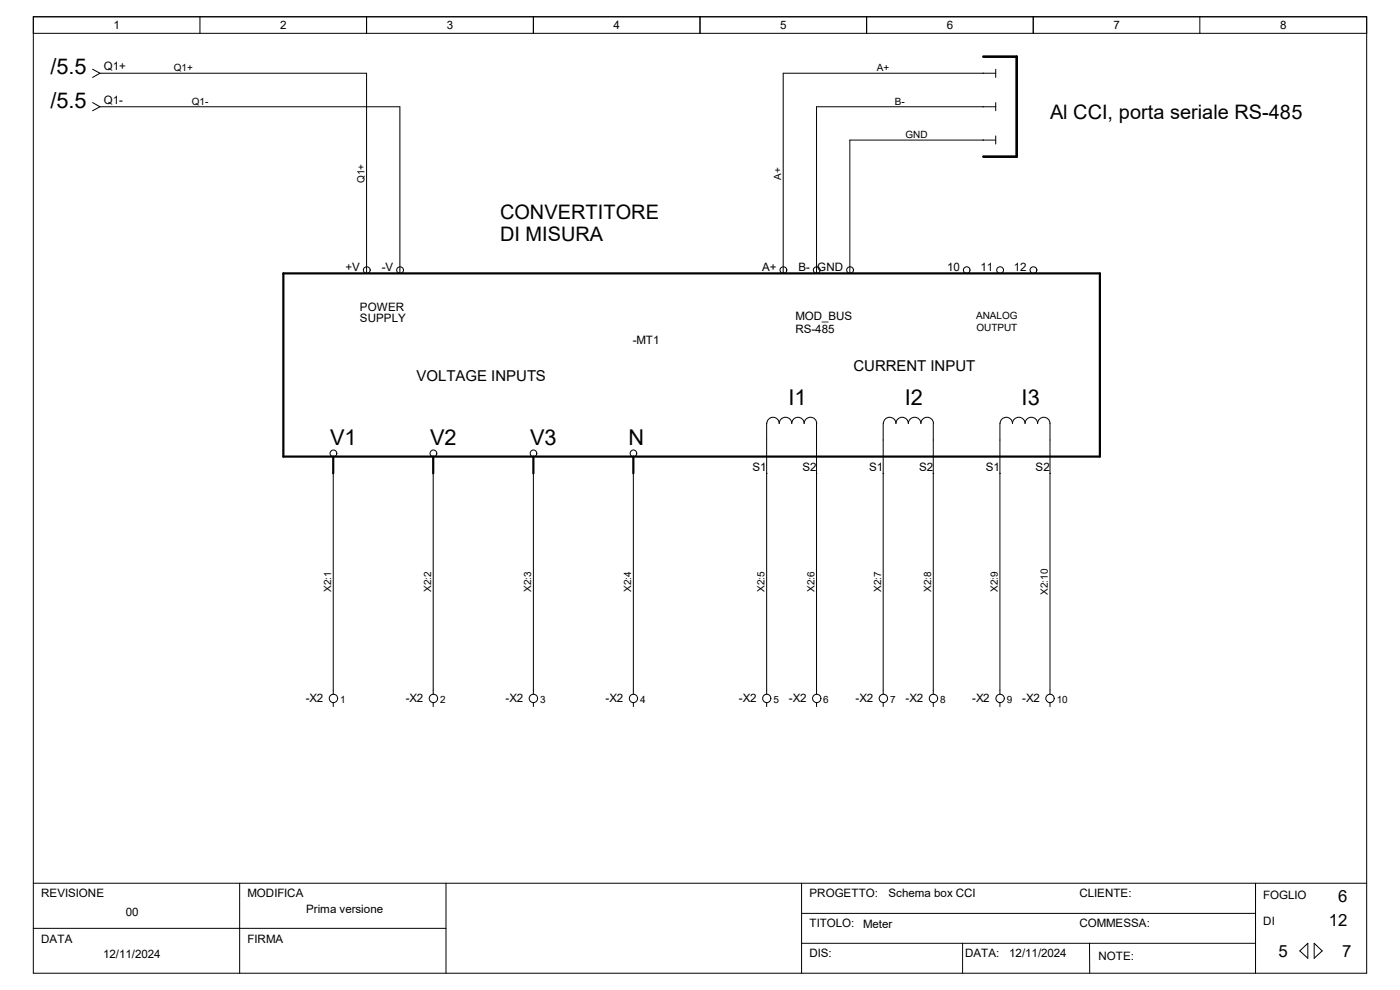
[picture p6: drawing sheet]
<svg xmlns="http://www.w3.org/2000/svg" width="297mm" height="210mm" viewBox="0 0 297 210" stroke-linecap="round" stroke-linejoin="round" font-family="sans-serif">
<path d="M95.1 187.7h74.3v18.5h-74.3z" fill="none" stroke="#fff" stroke-width=".21"/>
<g fill="none" stroke="#000" stroke-width=".21">
<path d="M7.1 3.6h282.8v202.9h-282.8zM7.1 7.1h282.8M19.6 14.7l1.6 .8M21.2 15.5h56.6l.1 42.5M21.2 15.5l-1.6 .9M42.4 3.6v3.5M77.8 3.6v3.5M113.2 3.6v3.5M148.5 3.6v3.5M183.9 3.6v3.5M211.2 15.5h-45v42.5M211.2 14.7v1.7"/>
<path d="M219.2 3.6v3.5M254.6 3.6v3.5M19.6 21.8l1.6 .8M21.2 22.6h63.6l.1 35.4M21.2 22.6l-1.6 .9M211.2 22.6h-38l.1 35.4M211.2 21.8v1.7M211.2 28.8v1.8M211.2 29.7h-30.9l.1 28.3M205.1 58h.1M212.1 58h.1M219.2 58h.1"/>
<path d="M162.6 89.8v57.5M162.7 89.8a1.31 1.31 0 0 1 1.3-1.3 1.31 1.31 0 0 1 1.3 1.3 1.33 1.33 0 0 1 1.3-1.3 1.33 1.33 0 0 1 1.4 1.3 1.31 1.31 0 0 1 1.3-1.3 1.31 1.31 0 0 1 1.3 1.3 1.33 1.33 0 0 1 1.3-1.3 1.33 1.33 0 0 1 1.4 1.3M173.2 89.8v57.5M187.4 89.8v57.5M187.4 89.8a1.33 1.33 0 0 1 1.3-1.3 1.33 1.33 0 0 1 1.4 1.3 1.31 1.31 0 0 1 1.3-1.3 1.31 1.31 0 0 1 1.3 1.3 1.33 1.33 0 0 1 1.3-1.3 1.33 1.33 0 0 1 1.4 1.3 1.33 1.33 0 0 1 1.3-1.3 1.33 1.33 0 0 1 1.3 1.3M198 89.8v57.5M212.1 89.8v57.5M212.2 89.8a1.31 1.31 0 0 1 1.3-1.3 1.31 1.31 0 0 1 1.3 1.3 1.33 1.33 0 0 1 1.3-1.3 1.33 1.33 0 0 1 1.4 1.3 1.33 1.33 0 0 1 1.3-1.3 1.33 1.33 0 0 1 1.3 1.3 1.31 1.31 0 0 1 1.3-1.3 1.31 1.31 0 0 1 1.4 1.3M222.8 89.8v57.5M70.7 100.3v47M91.9 100.3v47M113.2 100.3v47"/>
<path d="M134.4 100.3v47M162.6 100.4h.1M173.2 100.4h.1M187.4 100.4h.1M198 100.4h.1M212.1 100.4h.1M222.8 100.4h.1M70.7 149v.9M91.9 149v.9M113.2 149v.9M134.4 149v.9M162.6 149v.9"/>
<path d="M173.2 149v.9M187.4 149v.9M198 149v.9M212.1 149v.9M222.8 149v.9M7.1 187.4h282.8M7.1 196.9h87.5M50.8 187.4v19.1M94.6 187.4v19.1M170.1 193.8h96.3M170.1 187.4v19.1M266.4 187.4v19.1"/>
<path d="M170.1 200.1h96.3M204.2 200.1v6.4M231.1 200.1l.1 6.4M275.8 201.7l1.7-1.6v3.2zM278.8 200.1l1.7 1.6-1.7 1.6z"/>
<circle cx="77.8" cy="57.3" r=".71"/>
<circle cx="84.9" cy="57.3" r=".71"/>
<circle cx="166.2" cy="57.3" r=".71"/>
<circle cx="173.3" cy="57.3" r=".71"/>
<circle cx="180.3" cy="57.3" r=".71"/>
<circle cx="205.1" cy="57.3" r=".7"/>
<circle cx="212.2" cy="57.3" r=".71"/>
<circle cx="219.3" cy="57.3" r=".71"/>
<circle cx="70.7" cy="96.2" r=".72"/>
<circle cx="92" cy="96.2" r=".72"/>
<circle cx="113.2" cy="96.2" r=".71"/>
<circle cx="134.4" cy="96.2" r=".71"/>
<circle cx="70.7" cy="148.2" r=".88"/>
<circle cx="92" cy="148.2" r=".88"/>
<circle cx="113.2" cy="148.2" r=".88"/>
<circle cx="134.4" cy="148.2" r=".88"/>
<circle cx="162.7" cy="148.2" r=".87"/>
<circle cx="173.3" cy="148.2" r=".88"/>
<circle cx="187.4" cy="148.2" r=".88"/>
<circle cx="198" cy="148.2" r=".89"/>
<circle cx="212.2" cy="148.2" r=".89"/>
<circle cx="222.8" cy="148.2" r=".88"/>
</g>
<path d="M208.6 12h7.1v21.2h-7.1" fill="none" stroke="#000" stroke-width=".55"/>
<path d="M60.1 58h173.2v38.9h-173.2zM70.7 96.9v3.5M91.9 96.9v3.5M113.2 96.9v3.5M134.4 96.9v3.5" fill="none" stroke="#000" stroke-width=".47"/>
<g font-size="4.6">
<text x="10.7" y="15.8">/5.5</text>
<text x="10.7" y="22.9">/5.5</text>
<text x="167.3" y="86">I1</text>
<text x="192" y="86">I2</text>
<text x="216.7" y="86">I3</text>
<text x="70" y="94.5">V1</text>
<text x="91.2" y="94.5">V2</text>
<text x="112.4" y="94.5">V3</text>
<text x="133.3" y="94.5">N</text>
</g>
<g font-size="4.2">
<text x="222.8" y="25.3">Al CCI, porta seriale RS-485</text>
<text x="106.1" y="46.5">CONVERTITORE</text>
<text x="106.1" y="51.2">DI MISURA</text>
</g>
<g font-size="3.6">
<text x="283.9" y="191.3">6</text>
<text x="281.9" y="196.3">12</text>
<text x="271.2" y="203">5</text>
<text x="284.7" y="203">7</text>
</g>
<g font-size="3.2">
<text x="88.4" y="80.8">VOLTAGE INPUTS</text>
<text x="181.1" y="78.7">CURRENT INPUT</text>
</g>
<g font-size="2.5">
<text x="24.1" y="6.2">1</text>
<text x="59.4" y="6.2">2</text>
<text x="94.8" y="6.2">3</text>
<text x="130.1" y="6.2">4</text>
<text x="165.5" y="6.2">5</text>
<text x="200.9" y="6.2">6</text>
<text x="236.2" y="6.2">7</text>
<text x="271.6" y="6.2">8</text>
<text x="22" y="14.9">Q1+</text>
<text x="22" y="22">Q1-</text>
<text x="73.3" y="57.4">+V</text>
<text x="81" y="57.4">-V</text>
<text x="161.7" y="57.4">A+</text>
<text x="169.4" y="57.4">B-</text>
<text x="173.4" y="57.4">GND</text>
<text x="200.9" y="57.4">10</text>
<text x="208" y="57.4">11</text>
<text x="215.1" y="57.4">12</text>
<text x="76.4" y="66">POWER</text>
<text x="76.4" y="68.4">SUPPLY</text>
<text x="168.7" y="68">MOD_BUS</text>
<text x="168.7" y="70.7">RS-485</text>
<text x="134.2" y="73.1">-MT1</text>
<text x="159.6" y="99.9">S1</text>
<text x="170.2" y="99.9">S2</text>
<text x="184.4" y="99.9">S1</text>
<text x="195" y="99.9">S2</text>
<text x="209.1" y="99.9">S1</text>
<text x="219.7" y="99.9">S2</text>
<text x="64.9" y="149">-X2</text>
<text x="86.1" y="149">-X2</text>
<text x="107.3" y="149">-X2</text>
<text x="128.5" y="149">-X2</text>
<text x="156.8" y="149">-X2</text>
<text x="167.4" y="149">-X2</text>
<text x="181.5" y="149">-X2</text>
<text x="192.1" y="149">-X2</text>
<text x="206.2" y="149">-X2</text>
<text x="216.9" y="149">-X2</text>
<text x="8.8" y="190.4">REVISIONE</text>
<text x="52.5" y="190.4">MODIFICA</text>
<text x="171.7" y="190.4">PROGETTO:</text>
<text x="188.5" y="190.4">Schema box CCI</text>
<text x="229" y="190.4">CLIENTE:</text>
<text x="268" y="190.8">FOGLIO</text>
<text x="26.7" y="194.3">00</text>
<text x="64.9" y="193.6">Prima versione</text>
<text x="171.7" y="196.7">TITOLO:</text>
<text x="183.1" y="196.8">Meter</text>
<text x="229" y="196.7">COMMESSA:</text>
<text x="268" y="196.3">DI</text>
<text x="8.8" y="199.9">DATA</text>
<text x="21.9" y="203.2">12/11/2024</text>
<text x="52.5" y="199.9">FIRMA</text>
<text x="171.7" y="203">DIS:</text>
<text x="204.8" y="203">DATA:</text>
<text x="214.1" y="203">12/11/2024</text>
<text x="233" y="203.8">NOTE:</text>
</g>
<g font-size="2.1">
<text x="36.9" y="15.1">Q1+</text>
<text x="186.1" y="15.1">A+</text>
<text x="40.7" y="22.2">Q1-</text>
<text x="189.9" y="22.2">B-</text>
<text x="192.1" y="29.3">GND</text>
<text x="77.3" y="38.8" transform="rotate(-90 77.3 38.8)">Q1+</text>
<text x="165.7" y="38.1" transform="rotate(-90 165.7 38.1)">A+</text>
<text x="207.1" y="67.7">ANALOG</text>
<text x="207.1" y="70.1">OUTPUT</text>
<text x="70.3" y="125.6" transform="rotate(-90 70.3 125.6)">X2:1</text>
<text x="91.5" y="125.6" transform="rotate(-90 91.5 125.6)">X2:2</text>
<text x="112.7" y="125.6" transform="rotate(-90 112.7 125.6)">X2:3</text>
<text x="133.9" y="125.6" transform="rotate(-90 133.9 125.6)">X2:4</text>
<text x="162.2" y="125.6" transform="rotate(-90 162.2 125.6)">X2:5</text>
<text x="172.8" y="125.6" transform="rotate(-90 172.8 125.6)">X2:6</text>
<text x="186.9" y="125.6" transform="rotate(-90 186.9 125.6)">X2:7</text>
<text x="197.6" y="125.6" transform="rotate(-90 197.6 125.6)">X2:8</text>
<text x="211.7" y="125.6" transform="rotate(-90 211.7 125.6)">X2:9</text>
<text x="222.3" y="126.2" transform="rotate(-90 222.3 126.2)">X2:10</text>
<text x="72.1" y="149.1">1</text>
<text x="93.4" y="149.1">2</text>
<text x="114.6" y="149.1">3</text>
<text x="135.8" y="149.1">4</text>
<text x="164.1" y="149.1">5</text>
<text x="174.7" y="149.1">6</text>
<text x="188.8" y="149.1">7</text>
<text x="199.4" y="149.1">8</text>
<text x="213.6" y="149.1">9</text>
<text x="224.2" y="149.1">10</text>
</g>
</svg>
